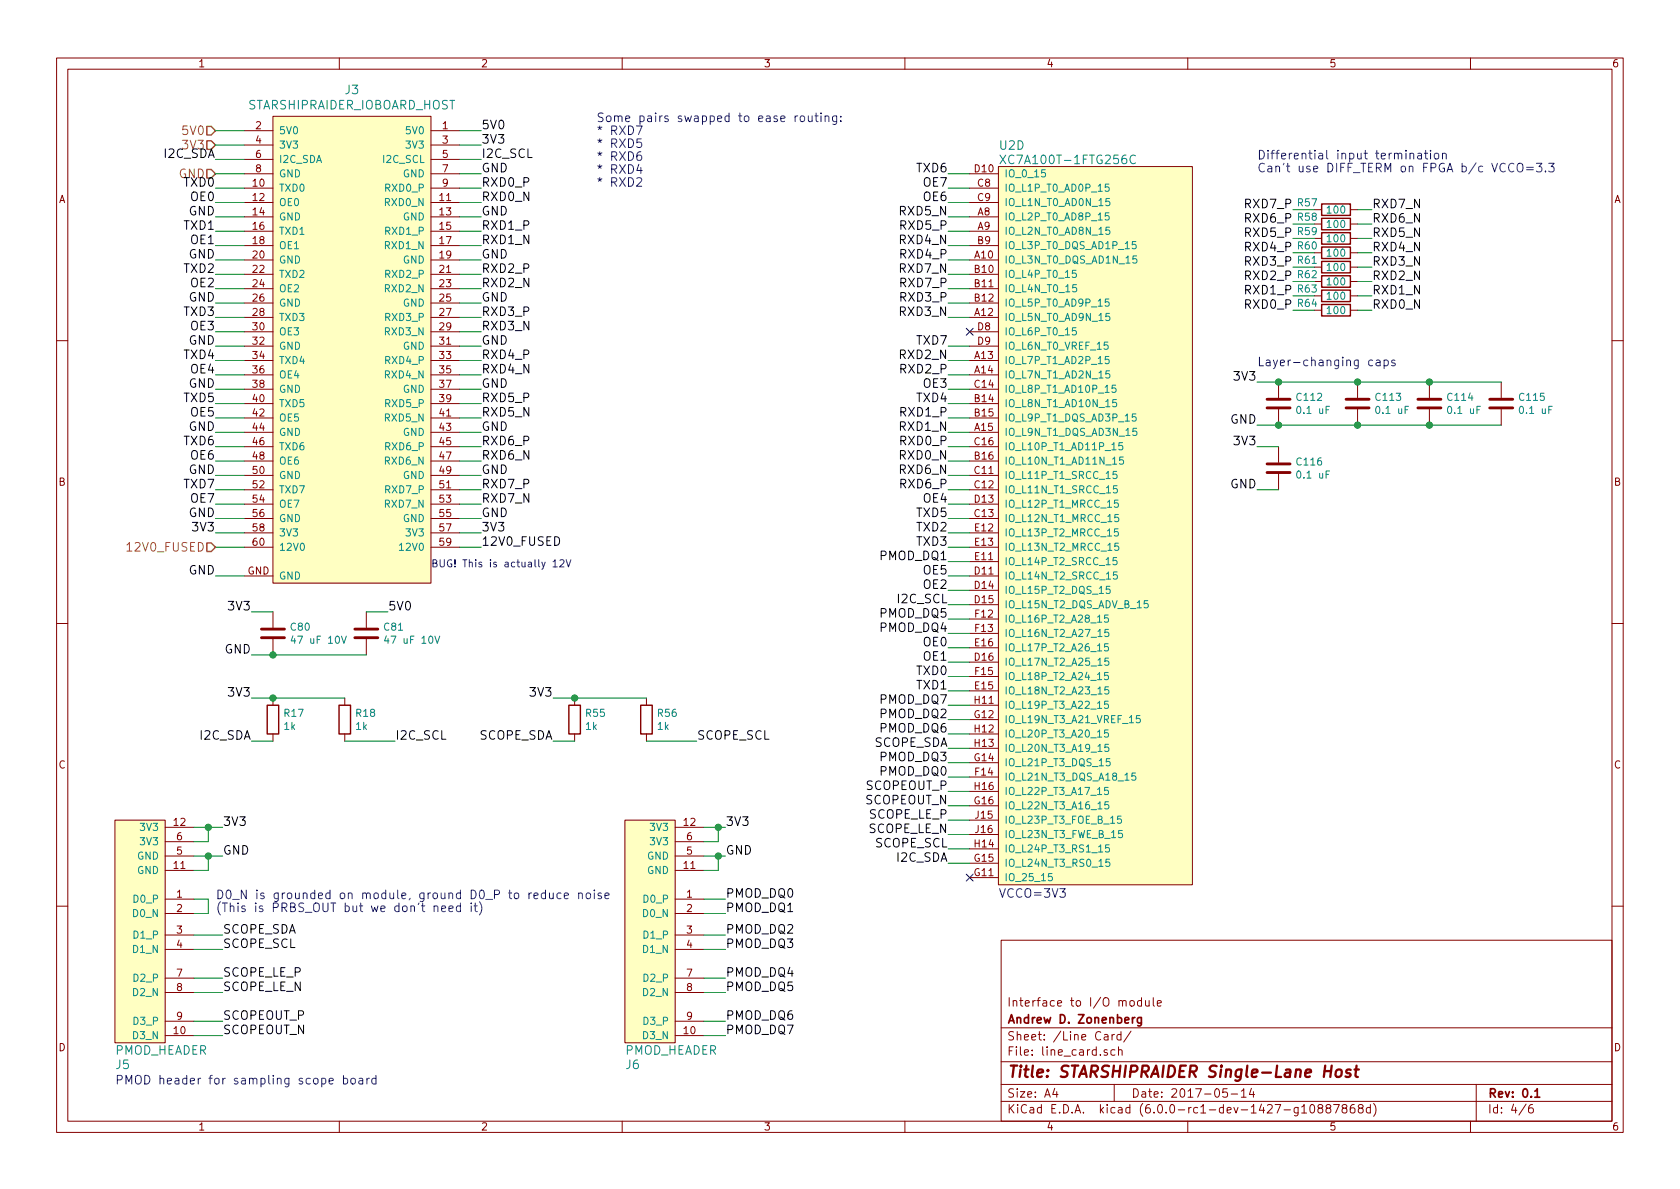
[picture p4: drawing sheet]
EESchema Schematic File Version 4
LIBS:host-x1-cache
EELAYER 29 0
EELAYER END
$Descr A4 11693 8268
encoding utf-8
Sheet 4 6
Title "STARSHIPRAIDER Single-Lane Host"
Date "2017-05-14"
Rev "0.1"
Comp "Andrew D. Zonenberg"
Comment1 "Interface to I/O module"
Comment2 ""
Comment3 ""
Comment4 ""
$EndDescr
$Comp
L special-azonenberg:STARSHIPRAIDER_IOBOARD_HOST J3
U 1 1
P 1900 4050
AR Path="/590F824D" Ref="J3"  Part="1" 
AR Path="/590BFAC9/590F824D" Ref="J3"  Part="1" 
F 0 "J3" H 2450 7487 60  0000 C CNN
F 1 "STARSHIPRAIDER_IOBOARD_HOST" H 2450 7381 60  0000 C CNN
F 2 "azonenberg_pcb:CONN_SAMTEC_QTH-030-01-L-D-A" H 2550 4250 60  0001 C CNN
F 3 "" H 2550 4250 60  0000 C CNN
	1    1900 4050
	1    0    0    -1  
$EndComp
Text HLabel 1500 900  0    60   Input ~ 0
5V0
Text HLabel 1500 1000 0    60   Input ~ 0
3V3
Text Label 3350 900  0    60   ~ 0
5V0
Text Label 3350 1000 0    60   ~ 0
3V3
Text HLabel 1500 1200 0    60   Input ~ 0
GND
Text Label 1500 1500 2    60   ~ 0
GND
Text Label 1500 1800 2    60   ~ 0
GND
Text Label 1500 2100 2    60   ~ 0
GND
Text Label 1500 2400 2    60   ~ 0
GND
Text Label 1500 2700 2    60   ~ 0
GND
Text Label 1500 3000 2    60   ~ 0
GND
Text Label 1500 3300 2    60   ~ 0
GND
Text Label 1500 3600 2    60   ~ 0
GND
Text Label 1500 4000 2    60   ~ 0
GND
Text Label 3350 1200 0    60   ~ 0
GND
Text Label 3350 1500 0    60   ~ 0
GND
Text Label 3350 1800 0    60   ~ 0
GND
Text Label 3350 2100 0    60   ~ 0
GND
Text Label 3350 2400 0    60   ~ 0
GND
Text Label 3350 2700 0    60   ~ 0
GND
Text Label 3350 3000 0    60   ~ 0
GND
Text Label 3350 3300 0    60   ~ 0
GND
Text Label 3350 3600 0    60   ~ 0
GND
Text Label 3350 3700 0    60   ~ 0
3V3
Text Label 3350 3800 0    60   ~ 0
12V0_FUSED
Text Label 1500 3700 2    60   ~ 0
3V3
Text Label 1500 1100 2    60   ~ 0
I2C_SDA
Text Label 3350 1100 0    60   ~ 0
I2C_SCL
Text Label 1500 1300 2    60   ~ 0
TXD0
Text Label 1500 1400 2    60   ~ 0
OE0
Text Label 1500 1600 2    60   ~ 0
TXD1
Text Label 1500 1700 2    60   ~ 0
OE1
Text Label 1500 1900 2    60   ~ 0
TXD2
Text Label 1500 2000 2    60   ~ 0
OE2
Text Label 1500 2200 2    60   ~ 0
TXD3
Text Label 1500 2300 2    60   ~ 0
OE3
Text Label 1500 2500 2    60   ~ 0
TXD4
Text Label 1500 2600 2    60   ~ 0
OE4
Text Label 1500 2800 2    60   ~ 0
TXD5
Text Label 1500 2900 2    60   ~ 0
OE5
Text Label 1500 3100 2    60   ~ 0
TXD6
Text Label 1500 3200 2    60   ~ 0
OE6
Text Label 1500 3400 2    60   ~ 0
TXD7
Text Label 1500 3500 2    60   ~ 0
OE7
Text Label 3350 1300 0    60   ~ 0
RXD0_P
Text Label 3350 1400 0    60   ~ 0
RXD0_N
Text Label 3350 1600 0    60   ~ 0
RXD1_P
Text Label 3350 1700 0    60   ~ 0
RXD1_N
Text Label 3350 1900 0    60   ~ 0
RXD2_P
Text Label 3350 2000 0    60   ~ 0
RXD2_N
Text Label 3350 2200 0    60   ~ 0
RXD3_P
Text Label 3350 2300 0    60   ~ 0
RXD3_N
Text Label 3350 2500 0    60   ~ 0
RXD4_P
Text Label 3350 2600 0    60   ~ 0
RXD4_N
Text Label 3350 2800 0    60   ~ 0
RXD5_P
Text Label 3350 2900 0    60   ~ 0
RXD5_N
Text Label 3350 3100 0    60   ~ 0
RXD6_P
Text Label 3350 3200 0    60   ~ 0
RXD6_N
Text Label 3350 3400 0    60   ~ 0
RXD7_P
Text Label 3350 3500 0    60   ~ 0
RXD7_N
Text Label 6600 4200 2    60   ~ 0
I2C_SCL
Text Label 6600 3100 2    60   ~ 0
RXD0_P
Text Label 6600 3200 2    60   ~ 0
RXD0_N
Text Label 6600 2900 2    60   ~ 0
RXD1_P
Text Label 6600 3000 2    60   ~ 0
RXD1_N
Text Label 6600 2600 2    60   ~ 0
RXD2_P
Text Label 6600 2500 2    60   ~ 0
RXD2_N
Text Label 6600 2100 2    60   ~ 0
RXD3_P
Text Label 6600 2200 2    60   ~ 0
RXD3_N
Text Label 6600 1800 2    60   ~ 0
RXD4_P
Text Label 6600 1700 2    60   ~ 0
RXD4_N
Text Label 6600 1600 2    60   ~ 0
RXD5_P
Text Label 6600 1500 2    60   ~ 0
RXD5_N
Text Label 6600 3400 2    60   ~ 0
RXD6_P
Text Label 6600 3300 2    60   ~ 0
RXD6_N
Text Label 6600 2000 2    60   ~ 0
RXD7_P
Text Label 6600 1900 2    60   ~ 0
RXD7_N
Text Label 6600 6000 2    60   ~ 0
I2C_SDA
Text Label 6600 4500 2    60   ~ 0
OE0
Text Label 6600 4800 2    60   ~ 0
TXD1
Text Label 6600 4600 2    60   ~ 0
OE1
Text Label 6600 3700 2    60   ~ 0
TXD2
Text Label 6600 4100 2    60   ~ 0
OE2
Text Label 6600 3800 2    60   ~ 0
TXD3
Text Label 6600 2700 2    60   ~ 0
OE3
Text Label 6600 2800 2    60   ~ 0
TXD4
Text Label 6600 3500 2    60   ~ 0
OE4
Text Label 6600 3600 2    60   ~ 0
TXD5
Text Label 6600 4000 2    60   ~ 0
OE5
Text Label 6600 1200 2    60   ~ 0
TXD6
Text Label 6600 1400 2    60   ~ 0
OE6
Text Label 6600 2400 2    60   ~ 0
TXD7
Text Label 6600 1300 2    60   ~ 0
OE7
Text Label 6600 4700 2    60   ~ 0
TXD0
NoConn ~ 6750 6100
$Comp
L host-x1-rescue:C C80
U 1 1
P 1900 4400
F 0 "C80" H 2015 4446 50  0000 L CNN
F 1 "47 uF 10V" H 2015 4355 50  0000 L CNN
F 2 "azonenberg_pcb:EIA_1210_CAP_NOSILK" H 1938 4250 50  0001 C CNN
F 3 "" H 1900 4400 50  0000 C CNN
	1    1900 4400
	1    0    0    -1  
$EndComp
Text Label 1750 4250 2    60   ~ 0
3V3
Text Label 1750 4550 2    60   ~ 0
GND
$Comp
L host-x1-rescue:C C81
U 1 1
P 2550 4400
F 0 "C81" H 2665 4446 50  0000 L CNN
F 1 "47 uF 10V" H 2665 4355 50  0000 L CNN
F 2 "azonenberg_pcb:EIA_1210_CAP_NOSILK" H 2588 4250 50  0001 C CNN
F 3 "" H 2550 4400 50  0000 C CNN
	1    2550 4400
	1    0    0    -1  
$EndComp
Text Label 2700 4250 0    60   ~ 0
5V0
$Comp
L host-x1-rescue:R R17
U 1 1
P 1900 5000
F 0 "R17" H 1970 5046 50  0000 L CNN
F 1 "1k" H 1970 4955 50  0000 L CNN
F 2 "azonenberg_pcb:EIA_0402_RES_NOSILK" V 1830 5000 50  0001 C CNN
F 3 "" H 1900 5000 50  0000 C CNN
	1    1900 5000
	1    0    0    -1  
$EndComp
Text Label 1750 4850 2    60   ~ 0
3V3
Text Label 1750 5150 2    60   ~ 0
I2C_SDA
$Comp
L host-x1-rescue:R R18
U 1 1
P 2400 5000
F 0 "R18" H 2470 5046 50  0000 L CNN
F 1 "1k" H 2470 4955 50  0000 L CNN
F 2 "azonenberg_pcb:EIA_0402_RES_NOSILK" V 2330 5000 50  0001 C CNN
F 3 "" H 2400 5000 50  0000 C CNN
	1    2400 5000
	1    0    0    -1  
$EndComp
Text Label 2750 5150 0    60   ~ 0
I2C_SCL
Text Notes 6950 6250 0    60   ~ 0
VCCO=3V3
$Comp
L host-x1-rescue:PMOD_DEVICE_DIFF_PWRIN J5
U 1 1
P 1150 7250
F 0 "J5" H 1500 7100 60  0000 R CNN
F 1 "PMOD_HEADER" H 1500 7200 60  0000 R CNN
F 2 "azonenberg_pcb:CONN_HEADER_2.54MM_2x6_RA_PMOD_HOST" H 1150 7250 60  0001 C CNN
F 3 "" H 1150 7250 60  0001 C CNN
	1    1150 7250
	-1   0    0    -1  
$EndComp
Text Label 1550 5750 0    60   ~ 0
3V3
Text Notes 800  7550 0    60   ~ 0
PMOD header for sampling scope board
Text Label 1550 5950 0    60   ~ 0
GND
$Comp
L host-x1-rescue:R R55
U 1 1
P 4000 5000
F 0 "R55" H 4070 5046 50  0000 L CNN
F 1 "1k" H 4070 4955 50  0000 L CNN
F 2 "azonenberg_pcb:EIA_0402_RES_NOSILK" V 3930 5000 50  0001 C CNN
F 3 "" H 4000 5000 50  0000 C CNN
	1    4000 5000
	1    0    0    -1  
$EndComp
Text Label 3850 4850 2    60   ~ 0
3V3
Text Label 3850 5150 2    60   ~ 0
SCOPE_SDA
$Comp
L host-x1-rescue:R R56
U 1 1
P 4500 5000
F 0 "R56" H 4570 5046 50  0000 L CNN
F 1 "1k" H 4570 4955 50  0000 L CNN
F 2 "azonenberg_pcb:EIA_0402_RES_NOSILK" V 4430 5000 50  0001 C CNN
F 3 "" H 4500 5000 50  0000 C CNN
	1    4500 5000
	1    0    0    -1  
$EndComp
Text Label 4850 5150 0    60   ~ 0
SCOPE_SCL
Text Label 6600 5200 2    60   ~ 0
SCOPE_SDA
Text Label 6600 5900 2    60   ~ 0
SCOPE_SCL
Text Label 1550 6500 0    60   ~ 0
SCOPE_SDA
Text Label 1550 6600 0    60   ~ 0
SCOPE_SCL
Text Label 1550 6800 0    60   ~ 0
SCOPE_LE_P
Text Label 1550 6900 0    60   ~ 0
SCOPE_LE_N
Text Label 6600 5700 2    60   ~ 0
SCOPE_LE_P
Text Label 6600 5800 2    60   ~ 0
SCOPE_LE_N
Text Label 1550 7100 0    60   ~ 0
SCOPEOUT_P
Text Label 1550 7200 0    60   ~ 0
SCOPEOUT_N
Wire Wire Line
	1500 900  1700 900 
Wire Wire Line
	1500 1000 1700 1000
Wire Wire Line
	3350 900  3200 900 
Wire Wire Line
	3350 1000 3200 1000
Wire Wire Line
	1500 1200 1700 1200
Wire Wire Line
	1500 1500 1700 1500
Wire Wire Line
	1500 1800 1700 1800
Wire Wire Line
	1500 2100 1700 2100
Wire Wire Line
	1500 2400 1700 2400
Wire Wire Line
	1500 2700 1700 2700
Wire Wire Line
	1500 3000 1700 3000
Wire Wire Line
	1500 3300 1700 3300
Wire Wire Line
	1500 3600 1700 3600
Wire Wire Line
	1500 4000 1700 4000
Wire Wire Line
	3350 1200 3200 1200
Wire Wire Line
	3350 1500 3200 1500
Wire Wire Line
	3350 1800 3200 1800
Wire Wire Line
	3350 2100 3200 2100
Wire Wire Line
	3350 2400 3200 2400
Wire Wire Line
	3350 2700 3200 2700
Wire Wire Line
	3350 3000 3200 3000
Wire Wire Line
	3350 3300 3200 3300
Wire Wire Line
	3350 3600 3200 3600
Wire Wire Line
	3350 3800 3200 3800
Wire Wire Line
	3200 3700 3350 3700
Wire Wire Line
	1500 3700 1700 3700
Wire Wire Line
	1500 3800 1700 3800
Wire Wire Line
	1500 1100 1700 1100
Wire Wire Line
	3350 1100 3200 1100
Wire Wire Line
	1500 1300 1700 1300
Wire Wire Line
	1500 1400 1700 1400
Wire Wire Line
	1500 1600 1700 1600
Wire Wire Line
	1500 1700 1700 1700
Wire Wire Line
	1500 1900 1700 1900
Wire Wire Line
	1500 2000 1700 2000
Wire Wire Line
	1500 2200 1700 2200
Wire Wire Line
	1500 2300 1700 2300
Wire Wire Line
	1500 2500 1700 2500
Wire Wire Line
	1500 2600 1700 2600
Wire Wire Line
	1500 2800 1700 2800
Wire Wire Line
	1500 2900 1700 2900
Wire Wire Line
	1500 3100 1700 3100
Wire Wire Line
	1500 3200 1700 3200
Wire Wire Line
	1500 3400 1700 3400
Wire Wire Line
	1500 3500 1700 3500
Wire Wire Line
	3350 1400 3200 1400
Wire Wire Line
	3200 1300 3350 1300
Wire Wire Line
	3350 1700 3200 1700
Wire Wire Line
	3200 1600 3350 1600
Wire Wire Line
	3350 2000 3200 2000
Wire Wire Line
	3200 1900 3350 1900
Wire Wire Line
	3350 2300 3200 2300
Wire Wire Line
	3200 2200 3350 2200
Wire Wire Line
	3350 2600 3200 2600
Wire Wire Line
	3200 2500 3350 2500
Wire Wire Line
	3350 2900 3200 2900
Wire Wire Line
	3200 2800 3350 2800
Wire Wire Line
	3350 3200 3200 3200
Wire Wire Line
	3200 3100 3350 3100
Wire Wire Line
	3350 3500 3200 3500
Wire Wire Line
	3200 3400 3350 3400
Wire Wire Line
	6600 5300 6750 5300
Wire Wire Line
	6750 5600 6600 5600
Wire Wire Line
	6600 4500 6750 4500
Wire Wire Line
	6600 4600 6750 4600
Wire Wire Line
	6750 4700 6600 4700
Wire Wire Line
	6600 4800 6750 4800
Wire Wire Line
	6750 1200 6600 1200
Wire Wire Line
	6600 2400 6750 2400
Wire Wire Line
	6750 2100 6600 2100
Wire Wire Line
	6600 2200 6750 2200
Wire Wire Line
	6750 2800 6600 2800
Wire Wire Line
	6600 5500 6750 5500
Wire Wire Line
	6750 2500 6600 2500
Wire Wire Line
	6600 2600 6750 2600
Wire Wire Line
	6750 2700 6600 2700
Wire Wire Line
	6600 1400 6750 1400
Wire Wire Line
	6750 2900 6600 2900
Wire Wire Line
	6600 3000 6750 3000
Wire Wire Line
	6750 3100 6600 3100
Wire Wire Line
	6600 1600 6750 1600
Wire Wire Line
	6750 1500 6600 1500
Wire Wire Line
	6600 1800 6750 1800
Wire Wire Line
	6750 1700 6600 1700
Wire Wire Line
	6600 4200 6750 4200
Wire Wire Line
	6750 4000 6600 4000
Wire Wire Line
	6600 5800 6750 5800
Wire Wire Line
	6750 5700 6600 5700
Wire Wire Line
	6600 3500 6750 3500
Wire Wire Line
	6750 1300 6600 1300
Wire Wire Line
	6600 2000 6750 2000
Wire Wire Line
	6750 1900 6600 1900
Wire Wire Line
	6600 3400 6750 3400
Wire Wire Line
	6750 3300 6600 3300
Wire Wire Line
	6600 3200 6750 3200
Wire Wire Line
	1750 4250 1900 4250
Wire Wire Line
	2700 4250 2550 4250
Wire Wire Line
	1750 4850 1900 4850
Wire Wire Line
	1750 5150 1900 5150
Connection ~ 1900 4850
Wire Wire Line
	2750 5150 2400 5150
Wire Wire Line
	1750 4550 1900 4550
Connection ~ 1900 4550
Wire Wire Line
	1550 5750 1450 5750
Wire Wire Line
	1450 5750 1450 5850
Wire Wire Line
	1450 5850 1350 5850
Connection ~ 1450 5750
Wire Wire Line
	1550 5950 1450 5950
Wire Wire Line
	1450 5950 1450 6050
Wire Wire Line
	1450 6050 1350 6050
Connection ~ 1450 5950
Wire Wire Line
	1450 6350 1350 6350
Wire Wire Line
	3850 4850 4000 4850
Wire Wire Line
	3850 5150 4000 5150
Connection ~ 4000 4850
Wire Wire Line
	4850 5150 4500 5150
Wire Wire Line
	6600 5200 6750 5200
Wire Wire Line
	6750 5900 6600 5900
Wire Wire Line
	1550 6600 1350 6600
Wire Wire Line
	1350 6500 1550 6500
Wire Wire Line
	1550 6800 1350 6800
Wire Wire Line
	1350 6900 1550 6900
Wire Wire Line
	6600 5400 6750 5400
Wire Wire Line
	6750 3600 6600 3600
Wire Wire Line
	1350 7100 1550 7100
Wire Wire Line
	1550 7200 1350 7200
Text Label 6600 5500 2    60   ~ 0
SCOPEOUT_P
Text Label 6600 5600 2    60   ~ 0
SCOPEOUT_N
Wire Wire Line
	6750 4100 6600 4100
Wire Wire Line
	6600 3800 6750 3800
Wire Wire Line
	1350 6250 1450 6250
Wire Wire Line
	1450 6250 1450 6350
Text Notes 1500 6350 0    60   ~ 0
D0_N is grounded on module, ground D0_P to reduce noise\n(This is PRBS_OUT but we don't need it)
Text HLabel 1500 3800 0    60   Input ~ 0
12V0_FUSED
Text Notes 4150 1300 0    60   ~ 0
Some pairs swapped to ease routing:\n* RXD7\n* RXD5\n* RXD6\n* RXD4\n* RXD2
NoConn ~ 6750 2300
$Comp
L host-x1-rescue:XC7AxT-xFTG256x U?
U 4 1
P 6950 6100
AR Path="/590BFAB4/590C044B" Ref="U?"  Part="6" 
AR Path="/590BFAC9/590C044B" Ref="U2"  Part="4" 
AR Path="/590C044B" Ref="U2"  Part="4" 
F 0 "U2" H 6950 11200 60  0000 L CNN
F 1 "XC7A100T-1FTG256C" H 6950 11100 60  0000 L CNN
F 2 "azonenberg_pcb:BGA_256_17x17_FULLARRAY_1MM" H 6950 6100 60  0001 C CNN
F 3 "" H 6950 6100 60  0000 C CNN
	4    6950 6100
	1    0    0    -1  
$EndComp
$Comp
L host-x1-rescue:PMOD_DEVICE_DIFF_PWRIN J6
U 1 1
P 4700 7250
F 0 "J6" H 5050 7100 60  0000 R CNN
F 1 "PMOD_HEADER" H 5050 7200 60  0000 R CNN
F 2 "azonenberg_pcb:CONN_HEADER_2.54MM_2x6_RA_PMOD_HOST" H 4700 7250 60  0001 C CNN
F 3 "" H 4700 7250 60  0001 C CNN
	1    4700 7250
	-1   0    0    -1  
$EndComp
Text Label 5050 5750 0    60   ~ 0
3V3
Wire Wire Line
	4900 5750 5000 5750
Wire Wire Line
	5000 5750 5000 5850
Wire Wire Line
	5000 5850 4900 5850
Connection ~ 5000 5750
Text Label 5050 5950 0    60   ~ 0
GND
Wire Wire Line
	5050 5950 5000 5950
Wire Wire Line
	5000 5950 5000 6050
Wire Wire Line
	5000 6050 4900 6050
Connection ~ 5000 5950
Text Label 5050 6250 0    60   ~ 0
PMOD_DQ0
Wire Wire Line
	5050 6250 4900 6250
Text Label 5050 6350 0    60   ~ 0
PMOD_DQ1
Wire Wire Line
	5050 6350 4900 6350
Text Label 5050 6500 0    60   ~ 0
PMOD_DQ2
Wire Wire Line
	5050 6500 4900 6500
Text Label 5050 6600 0    60   ~ 0
PMOD_DQ3
Wire Wire Line
	5050 6600 4900 6600
Text Label 6600 5400 2    60   ~ 0
PMOD_DQ0
Text Label 6600 3900 2    60   ~ 0
PMOD_DQ1
Text Label 6600 5000 2    60   ~ 0
PMOD_DQ2
Text Label 6600 5300 2    60   ~ 0
PMOD_DQ3
Wire Wire Line
	6600 4400 6750 4400
Wire Wire Line
	6600 3900 6750 3900
Wire Wire Line
	6600 3700 6750 3700
Wire Wire Line
	6600 4300 6750 4300
Text Label 5050 6800 0    60   ~ 0
PMOD_DQ4
Wire Wire Line
	5050 6800 4900 6800
Text Label 5050 6900 0    60   ~ 0
PMOD_DQ5
Wire Wire Line
	5050 6900 4900 6900
Text Label 6600 4400 2    60   ~ 0
PMOD_DQ4
Text Label 6600 4300 2    60   ~ 0
PMOD_DQ5
Wire Wire Line
	6600 5000 6750 5000
Wire Wire Line
	6600 5100 6750 5100
Text Label 5050 7100 0    60   ~ 0
PMOD_DQ6
Wire Wire Line
	5050 7100 4900 7100
Text Label 5050 7200 0    60   ~ 0
PMOD_DQ7
Wire Wire Line
	5050 7200 4900 7200
Text Label 6600 5100 2    60   ~ 0
PMOD_DQ6
Wire Wire Line
	6750 4900 6600 4900
Text Label 6600 4900 2    60   ~ 0
PMOD_DQ7
Wire Wire Line
	6600 6000 6750 6000
Text Notes 8750 1200 0    60   ~ 0
Differential input termination\nCan't use DIFF_TERM on FPGA b/c VCCO=3.3
$Comp
L host-x1-rescue:R R57
U 1 1
P 9300 1450
F 0 "R57" V 9250 1250 50  0000 C CNN
F 1 "100" V 9300 1450 50  0000 C CNN
F 2 "azonenberg_pcb:EIA_0201_RES_NOSILK" V 9230 1450 50  0001 C CNN
F 3 "" H 9300 1450 50  0000 C CNN
	1    9300 1450
	0    1    1    0   
$EndComp
Text Label 9000 1450 2    60   ~ 0
RXD7_P
Text Label 9550 1450 0    60   ~ 0
RXD7_N
Wire Wire Line
	9550 1450 9450 1450
Wire Wire Line
	9000 1450 9150 1450
$Comp
L host-x1-rescue:R R58
U 1 1
P 9300 1550
F 0 "R58" V 9250 1350 50  0000 C CNN
F 1 "100" V 9300 1550 50  0000 C CNN
F 2 "azonenberg_pcb:EIA_0201_RES_NOSILK" V 9230 1550 50  0001 C CNN
F 3 "" H 9300 1550 50  0000 C CNN
	1    9300 1550
	0    1    1    0   
$EndComp
Text Label 9000 1550 2    60   ~ 0
RXD6_P
Text Label 9550 1550 0    60   ~ 0
RXD6_N
Wire Wire Line
	9550 1550 9450 1550
Wire Wire Line
	9000 1550 9150 1550
$Comp
L host-x1-rescue:R R59
U 1 1
P 9300 1650
F 0 "R59" V 9250 1450 50  0000 C CNN
F 1 "100" V 9300 1650 50  0000 C CNN
F 2 "azonenberg_pcb:EIA_0201_RES_NOSILK" V 9230 1650 50  0001 C CNN
F 3 "" H 9300 1650 50  0000 C CNN
	1    9300 1650
	0    1    1    0   
$EndComp
Text Label 9000 1650 2    60   ~ 0
RXD5_P
Text Label 9550 1650 0    60   ~ 0
RXD5_N
Wire Wire Line
	9550 1650 9450 1650
Wire Wire Line
	9000 1650 9150 1650
$Comp
L host-x1-rescue:R R60
U 1 1
P 9300 1750
F 0 "R60" V 9250 1550 50  0000 C CNN
F 1 "100" V 9300 1750 50  0000 C CNN
F 2 "azonenberg_pcb:EIA_0201_RES_NOSILK" V 9230 1750 50  0001 C CNN
F 3 "" H 9300 1750 50  0000 C CNN
	1    9300 1750
	0    1    1    0   
$EndComp
Text Label 9000 1750 2    60   ~ 0
RXD4_P
Text Label 9550 1750 0    60   ~ 0
RXD4_N
Wire Wire Line
	9550 1750 9450 1750
Wire Wire Line
	9000 1750 9150 1750
$Comp
L host-x1-rescue:R R61
U 1 1
P 9300 1850
F 0 "R61" V 9250 1650 50  0000 C CNN
F 1 "100" V 9300 1850 50  0000 C CNN
F 2 "azonenberg_pcb:EIA_0201_RES_NOSILK" V 9230 1850 50  0001 C CNN
F 3 "" H 9300 1850 50  0000 C CNN
	1    9300 1850
	0    1    1    0   
$EndComp
Text Label 9000 1850 2    60   ~ 0
RXD3_P
Text Label 9550 1850 0    60   ~ 0
RXD3_N
Wire Wire Line
	9550 1850 9450 1850
Wire Wire Line
	9000 1850 9150 1850
$Comp
L host-x1-rescue:R R62
U 1 1
P 9300 1950
F 0 "R62" V 9250 1750 50  0000 C CNN
F 1 "100" V 9300 1950 50  0000 C CNN
F 2 "azonenberg_pcb:EIA_0201_RES_NOSILK" V 9230 1950 50  0001 C CNN
F 3 "" H 9300 1950 50  0000 C CNN
	1    9300 1950
	0    1    1    0   
$EndComp
Text Label 9000 1950 2    60   ~ 0
RXD2_P
Text Label 9550 1950 0    60   ~ 0
RXD2_N
Wire Wire Line
	9550 1950 9450 1950
Wire Wire Line
	9000 1950 9150 1950
$Comp
L host-x1-rescue:R R63
U 1 1
P 9300 2050
F 0 "R63" V 9250 1850 50  0000 C CNN
F 1 "100" V 9300 2050 50  0000 C CNN
F 2 "azonenberg_pcb:EIA_0201_RES_NOSILK" V 9230 2050 50  0001 C CNN
F 3 "" H 9300 2050 50  0000 C CNN
	1    9300 2050
	0    1    1    0   
$EndComp
Text Label 9000 2050 2    60   ~ 0
RXD1_P
Text Label 9550 2050 0    60   ~ 0
RXD1_N
Wire Wire Line
	9550 2050 9450 2050
Wire Wire Line
	9000 2050 9150 2050
$Comp
L host-x1-rescue:R R64
U 1 1
P 9300 2150
F 0 "R64" V 9250 1950 50  0000 C CNN
F 1 "100" V 9300 2150 50  0000 C CNN
F 2 "azonenberg_pcb:EIA_0201_RES_NOSILK" V 9230 2150 50  0001 C CNN
F 3 "" H 9300 2150 50  0000 C CNN
	1    9300 2150
	0    1    1    0   
$EndComp
Text Label 9000 2150 2    60   ~ 0
RXD0_P
Text Label 9550 2150 0    60   ~ 0
RXD0_N
Wire Wire Line
	9550 2150 9450 2150
Wire Wire Line
	9000 2150 9150 2150
Text Notes 8750 2550 0    60   ~ 0
Layer-changing caps
$Comp
L host-x1-rescue:C C112
U 1 1
P 8900 2800
F 0 "C112" H 9015 2846 50  0000 L CNN
F 1 "0.1 uF" H 9015 2755 50  0000 L CNN
F 2 "azonenberg_pcb:EIA_0402_CAP_NOSILK" H 8938 2650 50  0001 C CNN
F 3 "" H 8900 2800 50  0000 C CNN
	1    8900 2800
	1    0    0    -1  
$EndComp
Text Label 8750 2950 2    60   ~ 0
GND
Wire Wire Line
	8750 2950 8900 2950
Text Label 8750 2650 2    60   ~ 0
3V3
Wire Wire Line
	8750 2650 8900 2650
$Comp
L host-x1-rescue:C C113
U 1 1
P 9450 2800
F 0 "C113" H 9565 2846 50  0000 L CNN
F 1 "0.1 uF" H 9565 2755 50  0000 L CNN
F 2 "azonenberg_pcb:EIA_0402_CAP_NOSILK" H 9488 2650 50  0001 C CNN
F 3 "" H 9450 2800 50  0000 C CNN
	1    9450 2800
	1    0    0    -1  
$EndComp
Connection ~ 8900 2650
Connection ~ 8900 2950
$Comp
L host-x1-rescue:C C114
U 1 1
P 9950 2800
F 0 "C114" H 10065 2846 50  0000 L CNN
F 1 "0.1 uF" H 10065 2755 50  0000 L CNN
F 2 "azonenberg_pcb:EIA_0402_CAP_NOSILK" H 9988 2650 50  0001 C CNN
F 3 "" H 9950 2800 50  0000 C CNN
	1    9950 2800
	1    0    0    -1  
$EndComp
Connection ~ 9450 2650
Connection ~ 9450 2950
$Comp
L host-x1-rescue:C C115
U 1 1
P 10450 2800
F 0 "C115" H 10565 2846 50  0000 L CNN
F 1 "0.1 uF" H 10565 2755 50  0000 L CNN
F 2 "azonenberg_pcb:EIA_0402_CAP_NOSILK" H 10488 2650 50  0001 C CNN
F 3 "" H 10450 2800 50  0000 C CNN
	1    10450 2800
	1    0    0    -1  
$EndComp
Connection ~ 9950 2650
Connection ~ 9950 2950
$Comp
L host-x1-rescue:C C116
U 1 1
P 8900 3250
F 0 "C116" H 9015 3296 50  0000 L CNN
F 1 "0.1 uF" H 9015 3205 50  0000 L CNN
F 2 "azonenberg_pcb:EIA_0402_CAP_NOSILK" H 8938 3100 50  0001 C CNN
F 3 "" H 8900 3250 50  0000 C CNN
	1    8900 3250
	1    0    0    -1  
$EndComp
Text Label 8750 3100 2    60   ~ 0
3V3
Text Label 8750 3400 2    60   ~ 0
GND
Wire Wire Line
	8750 3400 8900 3400
Wire Wire Line
	8900 3100 8750 3100
Wire Wire Line
	1900 4850 2400 4850
Wire Wire Line
	1900 4550 2550 4550
Wire Wire Line
	1450 5750 1350 5750
Wire Wire Line
	1450 5950 1350 5950
Wire Wire Line
	4000 4850 4500 4850
Wire Wire Line
	5000 5750 5050 5750
Wire Wire Line
	5000 5950 4900 5950
Wire Wire Line
	8900 2650 9450 2650
Wire Wire Line
	8900 2950 9450 2950
Wire Wire Line
	9450 2650 9950 2650
Wire Wire Line
	9450 2950 9950 2950
Wire Wire Line
	9950 2650 10450 2650
Wire Wire Line
	9950 2950 10450 2950
Text Notes 3000 3950 0    50   ~ 0
BUG! This is actually 12V
$EndSCHEMATC
